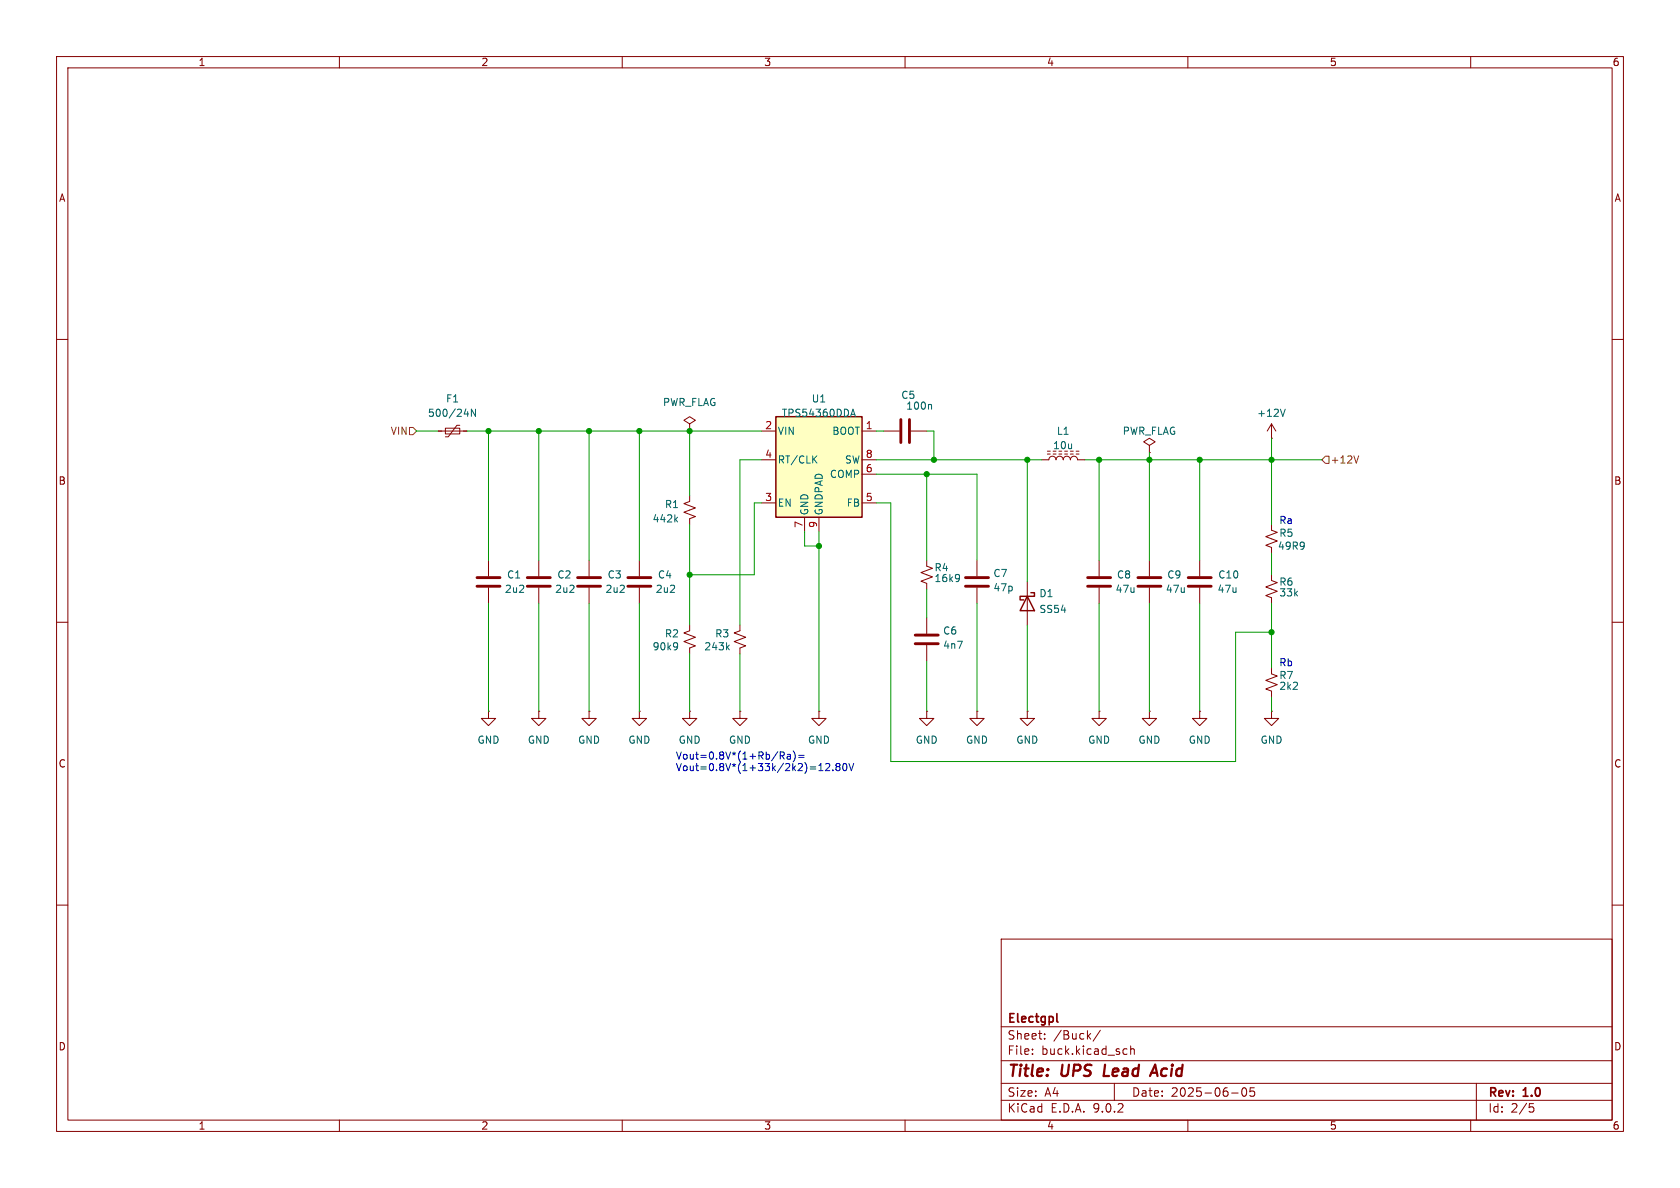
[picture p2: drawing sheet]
<svg xmlns="http://www.w3.org/2000/svg" width="297mm" height="210mm" viewBox="0 0 297 210" stroke-linecap="round" stroke-linejoin="round" font-family="sans-serif">
<g fill="none" stroke="#840000" stroke-width=".18">
<path d="M10 10h277v190h-277zM12 12h273v186h-273zM60 10v2M110 10v2M160 10v2M210 10v2M260 10v2M10 60h2M285 60h2M10 110h2M285 110h2M10 160h2"/>
<path d="M177 166h108v32h-108zM285 160h2M60 198v2M110 198v2M160 198v2M177 194.5h108M177 191.5h108M177 187.5h108M177 181.5h108M182.5 186.3v.1M182.5 185.5v.1M184.7 183.6v.1"/>
<path d="M184.7 182.8v.1M192.4 183.1l.4 .6M192.8 182.7l-.6 .6M194.5 182.1l-1.3 2M197 191.5v3M198.8 185.4l.4 .1M199.2 186.3l-.4 .1M199.9 185.5l.2-.1 .4 .1v.9M199.9 184.9v1.5M210 198v2M217.7 193.2h1.2M219.7 192.4l.2-.1a.81 .81 0 0 1 .6 .6 .81 .81 0 0 1-.3 .8l-.2 .1a.81 .81 0 0 1-.3-1.4z"/>
<path d="M221.7 192.3h-.7v.7l.2-.1h.5l.1 .3-.1 .5-.2 .1-.5-.1M260 198v2M261 191.5v6.5M270.4 195.1h.7M270.5 195.7h.4l.3 .3-.2 .5-.5 .1"/>
</g>
<path d="M195.4 188.2l-.3 2h1M203.3 190.2l.9-2 .4 2M203.6 189.6h.9" fill="none" stroke="#840000" stroke-width=".4"/>
<path d="M186.8 179.2v1.3l.3 .2" fill="none" stroke="#840000" stroke-width=".3"/>
<path d="M137.2 73.7h15.2v17.7h-15.2z" fill="#ffffc2"/>
<path d="M137.2 73.7h15.2v17.7h-15.2zM181.6 105.4l1.3 2.6h-2.6zM182.2 104.8h.7v.6h-2.6v.6h.7" fill="none" stroke="#840000" stroke-width=".25"/>
<g fill="none" stroke="#840000" stroke-width=".18">
<path d="M77.5 76.2h5M78.7 75.7h2.6v1h-2.6zM81.3 75.2h-.5l-1.6 2h-.5M121.9 74.9l1-.6-1-.6-1 .6 1 .6v1.3M121.9 76.2h.1M134.6 76.2h2.6M152.4 76.2h2.5M156.2 76.2h2.8M161 76.2h2.8M185.2 79.8h.5M189.2 79.8h.5M190.2 79.8h.6"/>
<path d="M203.2 78.7l1-.6-1-.6-1 .6 1 .6v1.3M224.8 77.5h.1M224.8 74.9v2.6M224.8 74.9l-.8 1.3M224.8 74.9l.8 1.3M86.4 99.1v2.8M95.2 99.1v2.8M104.1 99.1v2.8M113 99.1v2.8M121.9 87.6v1l-1 .4 2 .8-2 .8 2 .7-1 .4v1M134.6 81.3h2.6M134.6 88.9h2.6"/>
<path d="M142.2 91.4v2.6M144.8 91.4v2.6M152.4 81.3h2.5M152.4 88.9h2.5M152.4 83.8h2.5M163.8 99.1v1l1 .4-2 .7 2 .8-2 .7 1 .4v1M172.7 99.1v2.8M184.1 81.3h1.3a.64 .64 0 0 1 .7-.7 .64 .64 0 0 1 .6 .7 .64 .64 0 0 1 .6-.7 .64 .64 0 0 1 .7 .7 .64 .64 0 0 1 .6-.7 .64 .64 0 0 1 .6 .7 .64 .64 0 0 1 .7-.7 .64 .64 0 0 1 .6 .7h1.3M185.2 80.3h.5M186.2 80.3h.5M187.2 80.3h.5M188.2 80.3h.5"/>
<path d="M189.2 80.3h.5M190.2 80.3h.6M194.3 99.1v2.8M203.2 80h.1M203.2 99.1v2.8M212.1 99.1v2.8M224.8 92.7v1l1 .4-2 .8 2 .7-2 .8 1 .4v1M86.4 103.9v2.8M95.2 103.9v2.8M104.1 103.9v2.8M113 103.9v2.8M121.9 110.5v1l-1 .4 2 .7-2 .8 2 .8-1 .4v1"/>
<path d="M130.8 110.5v1l-1 .4 2 .7-2 .8 2 .8-1 .4v1M163.8 109.2v2.8M163.8 114v2.8M172.7 103.9v2.8M181.6 102.9v7.6M194.3 103.9v2.8M203.2 103.9v2.8M212.1 103.9v2.8M224.8 101.6v1l1 .4-2 .8 2 .7-2 .8 1 .4v1M224.8 118.1v1l1 .4-2 .8 2 .7-2 .8 1 .4v1M86.4 125.7v1.3h1.2l-1.2 1.3-1.3-1.3h1.3M86.4 125.7h.1"/>
<path d="M95.2 125.7v1.3h1.3l-1.3 1.3-1.2-1.3h1.2M95.2 125.7h.1M104.1 125.7v1.3h1.3l-1.3 1.3-1.2-1.3h1.2M104.1 125.7h.1M113 125.7v1.3h1.3l-1.3 1.3-1.2-1.3h1.2M113 125.7h.1M121.9 125.7v1.3h1.3l-1.3 1.3-1.3-1.3h1.3M121.9 125.7h.1M130.8 125.7v1.3h1.3l-1.3 1.3-1.3-1.3h1.3M130.8 125.7h.1M144.8 125.7v1.3h1.2l-1.2 1.3-1.3-1.3h1.3M144.8 125.7h.1"/>
<path d="M163.8 125.7v1.3h1.3l-1.3 1.3-1.2-1.3h1.2M163.8 125.7h.1M172.7 125.7v1.3h1.3l-1.3 1.3-1.3-1.3h1.3M172.7 125.7h.1M181.6 125.7v1.3h1.3l-1.3 1.3-1.3-1.3h1.3M181.6 125.7h.1M194.3 125.7v1.3h1.3l-1.3 1.3-1.3-1.3h1.3M194.3 125.7h.1M203.2 125.7v1.3h1.3l-1.3 1.3-1.3-1.3h1.3M203.2 125.7h.1M212.1 125.7v1.3h1.3l-1.3 1.3-1.3-1.3h1.3M212.1 125.7h.1"/>
<path d="M224.8 125.7v1.3h1.3l-1.3 1.3-1.3-1.3h1.3M224.8 125.7h.1"/>
</g>
<g fill="none" stroke="#006464" stroke-width=".18">
<path d="M82.1 73.2h.8M84.1 72.3v1.3l-.8-1.3v1.3M150.5 73.2h.6M150.8 72.3l.4 1.3M164.5 71.5l.2 .2v.6M227.2 72.3l-.4 1.3M119.4 91.8l.4 .5M119.8 91.4l-.5 .5M143.9 81.1l.5 .8M144.4 80.6l-.7 .7M119.5 113.6l.2 .1a1.07 1.07 0 0 1-.1 1.1M119.8 114.2l-.3 .2"/>
<path d="M128.6 114.4l.3 .5M128.9 114l-.5 .5M169.4 101.5l.2 .2a1.07 1.07 0 0 1-.2 1M169.6 102.1l-.2 .2"/>
</g>
<g fill="none" stroke="#840000" stroke-width=".51">
<path d="M159.3 74.2v4M160.8 74.2v4M84.3 103.6h4.1M84.3 102.1h4.1M93.2 103.6h4.1M93.2 102.1h4.1M102.1 103.6h4.1M102.1 102.1h4.1M111 103.6h4.1M111 102.1h4.1M161.8 112.3h4.1M161.8 113.8h4.1"/>
<path d="M170.7 103.6h4.1M170.7 102.1h4.1M192.3 103.6h4M192.3 102.1h4M201.2 103.6h4M201.2 102.1h4M210.1 103.6h4M210.1 102.1h4"/>
</g>
<path d="M72.4 75.6h.6l.7 .6-.7 .6h-.6zM234.3 80.6h.6v1.3h-.6l-.6-.6zM240.2 80.6l-.4 1.3" fill="none" stroke="#725600" stroke-width=".18"/>
<g fill="none" stroke="#009600" stroke-width=".18">
<path d="M73.7 76.2h3.8M82.5 76.2h52.1M86.4 76.2v22.9M95.2 76.2v22.9M104.1 76.2v22.9M113 76.2v22.9M121.9 76.2v11.4M154.9 76.2h1.3M163.8 76.2h1.3v5.1M224.8 77.5v15.2M121.9 92.7v17.8M134.6 88.9h-1.3v12.7h-11.4"/>
<path d="M134.6 81.3h-3.8v29.2M142.2 94v2.5h2.6M144.8 94v31.7M154.9 83.8h17.8v15.3M154.9 88.9h2.6v45.7h60.9v-22.8h6.4M154.9 81.3h29.2M163.8 83.8v15.3M181.6 81.3v21.6M191.8 81.3h41.9M194.3 81.3v17.8M203.2 80v19.1M212.1 81.3v17.8"/>
<path d="M224.8 97.8v3.8M86.4 106.7v19M95.2 106.7v19M104.1 106.7v19M113 106.7v19M121.9 115.6v10.1M130.8 115.6v10.1M163.8 104.1v5.1M163.8 116.8v8.9M172.7 106.7v19M181.6 110.5v15.2M194.3 106.7v19"/>
<path d="M203.2 106.7v19M212.1 106.7v19M224.8 106.7v11.4M224.8 123.2v2.5"/>
</g>
<g fill="none" stroke="#0000c2" stroke-width=".18">
<path d="M137.9 132.9h.5l.3 .3-.2 .3-.6 .1M138.2 133.6l.5 .6M139.2 133.4h.5v.8M139.7 133.6l-.4 .1-.2 .2 .2 .3 .4-.1M140.2 132.7a1.47 1.47 0 0 1 .1 1.9M141.2 133.5h1M141.2 133.9h1M144.8 136.2h.7M144.9 135.3l.2-.3v1.2M146 135.1l.5-.1 .2 .3-.8 .9h.8M147.2 136.1v.1M148 135.5l-.2 .3v.3l.2 .1h.4l.1-.2v-.2l-.2-.3"/>
<path d="M148 135.5l-.2-.2 .2-.3h.3l.2 .2-.2 .3M148 135.5h.3M149.1 135.1l.2-.1a.68 .68 0 0 1 .4 .6 .68 .68 0 0 1-.4 .6l-.2-.1-.1-.3zM150.1 135l.4 1.2 .4-1.2"/>
</g>
<g fill="#009600" stroke="#009600" stroke-width=".18">
<circle cx="194.3" cy="81.3" r=".46"/>
<circle cx="181.6" cy="81.3" r=".46"/>
<circle cx="165.1" cy="81.3" r=".46"/>
<circle cx="163.8" cy="83.8" r=".46"/>
<circle cx="121.9" cy="101.6" r=".46"/>
<circle cx="144.8" cy="96.5" r=".46"/>
<circle cx="224.8" cy="111.8" r=".46"/>
<circle cx="203.2" cy="81.3" r=".46"/>
<circle cx="212.1" cy="81.3" r=".46"/>
<circle cx="224.8" cy="81.3" r=".46"/>
<circle cx="121.9" cy="76.2" r=".46"/>
<circle cx="113" cy="76.2" r=".46"/>
<circle cx="104.1" cy="76.2" r=".46"/>
<circle cx="95.2" cy="76.2" r=".46"/>
<circle cx="86.4" cy="76.2" r=".46"/>
</g>
<g font-size="2.8" fill="#840000">
<text x="178" y="190.9">Title:</text>
<text x="187.7" y="190.9">UPS</text>
<text x="196" y="190.9">Lead</text>
<text x="205.3" y="190.9">Acid</text>
</g>
<g font-size="2.1" fill="#840000">
<text x="178" y="184">Sheet:</text>
<text x="178" y="181.2">Electgpl</text>
<text x="186.2" y="184">/Buck/</text>
<text x="178" y="186.7">File:</text>
<text x="184.1" y="186.7">buck.kicad_sch</text>
<text x="178" y="196.9">KiCad</text>
<text x="178" y="194.1">Size:</text>
<text x="184.7" y="194.1">A4</text>
<text x="185.7" y="196.9">E.D.A.</text>
<text x="193.3" y="196.9">9.0.2</text>
<text x="200" y="194.1">Date:</text>
<text x="207" y="194.1">2025-06-05</text>
<text x="263" y="194.3">Rev:</text>
<text x="263" y="196.9">Id:</text>
<text x="267.1" y="196.9">2/5</text>
<text x="269.4" y="194.3">1.0</text>
</g>
<g font-size="1.8" fill="#840000">
<text x="35" y="11.9">1</text>
<text x="85" y="11.9">2</text>
<text x="135" y="11.9">3</text>
<text x="185" y="11.9">4</text>
<text x="235" y="11.9">5</text>
<text x="285" y="11.9">6</text>
<text x="10.3" y="35.9">A</text>
<text x="285.3" y="35.9">A</text>
<text x="10.3" y="85.9">B</text>
<text x="285.3" y="85.9">B</text>
<text x="10.3" y="135.9">C</text>
<text x="285.3" y="135.9">C</text>
<text x="10.3" y="185.9">D</text>
<text x="285.3" y="185.9">D</text>
<text x="35" y="199.9">1</text>
<text x="85" y="199.9">2</text>
<text x="135" y="199.9">3</text>
<text x="185" y="199.9">4</text>
<text x="235" y="199.9">5</text>
<text x="285" y="199.9">6</text>
</g>
<g font-size="1.8" fill="#006464">
<text x="78.8" y="71.3">F1</text>
<text x="117.1" y="72">PWR_FLAG</text>
<text x="143.4" y="71.3">U1</text>
<text x="159.2" y="70.7">C5</text>
<text x="75.6" y="73.9">500/24N</text>
<text x="137.4" y="77.1">VIN</text>
<text x="138.1" y="73.9">TPS54360DDA</text>
<text x="147" y="77.1">BOOT</text>
<text x="160.1" y="72.6">100n</text>
<text x="186.7" y="77.1">L1</text>
<text x="198.4" y="77.1">PWR_FLAG</text>
<text x="222.1" y="73.9">+12V</text>
<text x="137.4" y="82.1">RT/CLK</text>
<text x="149.3" y="82.1">SW</text>
<text x="186.1" y="79.6">10u</text>
<text x="137.4" y="89.8">EN</text>
<text x="146.6" y="84.7">COMP</text>
<text x="149.6" y="89.8">FB</text>
<text x="115.3" y="92.6">442k</text>
<text x="117.4" y="90">R1</text>
<text x="143.1" y="91.2" transform="rotate(-90 143.1 91.2)">GND</text>
<text x="145.6" y="91.2" transform="rotate(-90 145.6 91.2)">GNDPAD</text>
<text x="226.1" y="95.1">R5</text>
<text x="165.1" y="101.2">R4</text>
<text x="225.8" y="97.4">49R9</text>
<text x="89.2" y="105">2u2</text>
<text x="89.5" y="102.5">C1</text>
<text x="98.1" y="105">2u2</text>
<text x="98.4" y="102.5">C2</text>
<text x="106.9" y="105">2u2</text>
<text x="107.3" y="102.5">C3</text>
<text x="115.8" y="105">2u2</text>
<text x="116.2" y="102.5">C4</text>
<text x="165.1" y="103.1">16k9</text>
<text x="175.5" y="102.2">C7</text>
<text x="175.5" y="104.7">47p</text>
<text x="183.7" y="105.8">D1</text>
<text x="197.1" y="105">47u</text>
<text x="197.4" y="102.5">C8</text>
<text x="206" y="105">47u</text>
<text x="206.3" y="102.5">C9</text>
<text x="215.1" y="105">47u</text>
<text x="215.3" y="102.5">C10</text>
<text x="226.1" y="103.7">R6</text>
<text x="226.1" y="105.6">33k</text>
<text x="117.4" y="112.9">R2</text>
<text x="126.3" y="112.9">R3</text>
<text x="166.6" y="112.4">C6</text>
<text x="183.7" y="108.6">SS54</text>
<text x="115.3" y="115.2">90k9</text>
<text x="124.4" y="115.2">243k</text>
<text x="166.6" y="114.9">4n7</text>
<text x="226.1" y="120.2">R7</text>
<text x="226.1" y="122.1">2k2</text>
<text x="84.3" y="131.7">GND</text>
<text x="93.2" y="131.7">GND</text>
<text x="102.1" y="131.7">GND</text>
<text x="111" y="131.7">GND</text>
<text x="119.9" y="131.7">GND</text>
<text x="128.8" y="131.7">GND</text>
<text x="142.7" y="131.7">GND</text>
<text x="161.8" y="131.7">GND</text>
<text x="170.7" y="131.7">GND</text>
<text x="179.6" y="131.7">GND</text>
<text x="192.3" y="131.7">GND</text>
<text x="201.2" y="131.7">GND</text>
<text x="210.1" y="131.7">GND</text>
<text x="222.8" y="131.7">GND</text>
</g>
<g font-size="1.8" fill="#725600">
<text x="69" y="77.1">VIN</text>
<text x="235.1" y="82.1">+12V</text>
</g>
<g font-size="1.8" fill="#a90000">
<text x="135.2" y="75.9">2</text>
<text x="153" y="75.9">1</text>
<text x="135.2" y="81">4</text>
<text x="153" y="81">8</text>
<text x="153" y="83.6">6</text>
<text x="135.2" y="88.6">3</text>
<text x="153" y="88.6">5</text>
<text x="142" y="93.4" transform="rotate(-90 142 93.4)">7</text>
<text x="144.5" y="93.4" transform="rotate(-90 144.5 93.4)">9</text>
</g>
<g font-size="1.8" fill="#0000c2">
<text x="226.1" y="92.7">Ra</text>
<text x="226.1" y="117.9">Rb</text>
<text x="119.4" y="134.4">Vout=0.8V*(1+Rb/Ra)=</text>
<text x="119.4" y="136.4">Vout=0.8V*(1+33k/2k2)=12.80V</text>
</g>
</svg>
